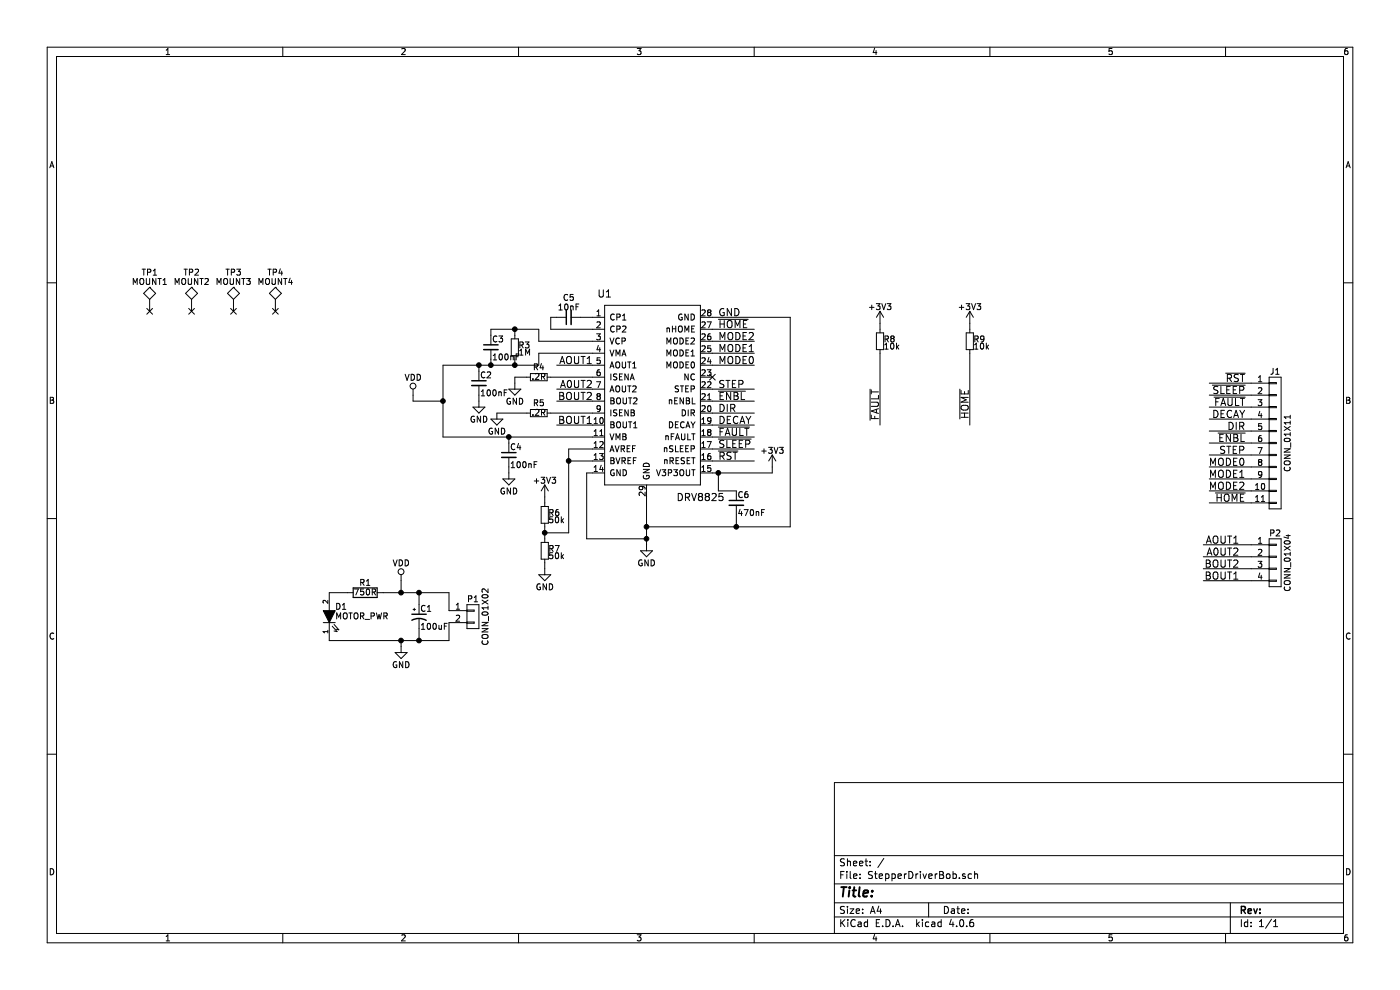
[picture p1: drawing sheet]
EESchema Schematic File Version 2
LIBS:StepperDriverBob-rescue
LIBS:power
LIBS:device
LIBS:transistors
LIBS:conn
LIBS:linear
LIBS:regul
LIBS:74xx
LIBS:cmos4000
LIBS:adc-dac
LIBS:memory
LIBS:xilinx
LIBS:microcontrollers
LIBS:dsp
LIBS:microchip
LIBS:analog_switches
LIBS:motorola
LIBS:texas
LIBS:intel
LIBS:audio
LIBS:interface
LIBS:digital-audio
LIBS:philips
LIBS:display
LIBS:cypress
LIBS:siliconi
LIBS:opto
LIBS:atmel
LIBS:contrib
LIBS:valves
LIBS:drv8825
LIBS:StepperDriverBob-cache
EELAYER 25 0
EELAYER END
$Descr A4 11693 8268
encoding utf-8
Sheet 1 1
Title ""
Date ""
Rev ""
Comp ""
Comment1 ""
Comment2 ""
Comment3 ""
Comment4 ""
$EndDescr
$Comp
L GND #PWR01
U 1 1
P 5400 4550
F 0 "#PWR01" H 5400 4300 50  0001 C CNN
F 1 "GND" H 5400 4400 50  0000 C CNN
F 2 "" H 5400 4550 50  0000 C CNN
F 3 "" H 5400 4550 50  0000 C CNN
	1    5400 4550
	1    0    0    -1  
$EndComp
$Comp
L CONN_01X02 P1
U 1 1
P 3950 5150
F 0 "P1" H 3950 5300 50  0000 C CNN
F 1 "CONN_01X02" V 4050 5150 50  0000 C CNN
F 2 "Pin_Headers:Pin_Header_Straight_1x02_Pitch2.54mm" H 3950 5150 50  0001 C CNN
F 3 "" H 3950 5150 50  0000 C CNN
	1    3950 5150
	1    0    0    -1  
$EndComp
$Comp
L CP1_Small C1
U 1 1
P 3500 5150
F 0 "C1" H 3510 5220 50  0000 L CNN
F 1 "100uF" H 3510 5070 50  0000 L CNN
F 2 "Capacitors_SMD:CP_Elec_10x10" H 3500 5150 50  0001 C CNN
F 3 "" H 3500 5150 50  0000 C CNN
	1    3500 5150
	1    0    0    -1  
$EndComp
$Comp
L C_Small C4
U 1 1
P 4250 3800
F 0 "C4" H 4260 3870 50  0000 L CNN
F 1 "100nF" H 4260 3720 50  0000 L CNN
F 2 "Capacitors_SMD:C_0603" H 4250 3800 50  0001 C CNN
F 3 "" H 4250 3800 50  0000 C CNN
	1    4250 3800
	1    0    0    -1  
$EndComp
$Comp
L LED-RESCUE-StepperDriverBob D1
U 1 1
P 2750 5150
F 0 "D1" V 2830 5100 50  0000 R CNN
F 1 "MOTOR_PWR" V 2750 5100 50  0000 R CNN
F 2 "LEDs:LED_0603" H 2750 5150 50  0001 C CNN
F 3 "" H 2750 5150 50  0000 C CNN
	1    2750 5150
	0    -1   -1   0   
$EndComp
$Comp
L GND #PWR02
U 1 1
P 3350 5400
F 0 "#PWR02" H 3350 5150 50  0001 C CNN
F 1 "GND" H 3350 5250 50  0000 C CNN
F 2 "" H 3350 5400 50  0000 C CNN
F 3 "" H 3350 5400 50  0000 C CNN
	1    3350 5400
	1    0    0    -1  
$EndComp
$Comp
L C_Small C6
U 1 1
P 6150 4200
F 0 "C6" H 6160 4270 50  0000 L CNN
F 1 "470nF" H 6160 4120 50  0000 L CNN
F 2 "Capacitors_SMD:C_0603" H 6150 4200 50  0001 C CNN
F 3 "" H 6150 4200 50  0000 C CNN
	1    6150 4200
	1    0    0    -1  
$EndComp
$Comp
L DRV8825-RESCUE-StepperDriverBob U1
U 1 1
P 5450 3300
F 0 "U1" H 5050 4150 60  0000 C CNN
F 1 "DRV8825" H 5850 2450 60  0000 C CNN
F 2 "Housings_SSOP:HTSSOP-28_4.4x9.7mm_Pitch0.65mm_ThermalPad" H 6350 4000 60  0001 C CNN
F 3 "" H 6350 4000 60  0001 C CNN
	1    5450 3300
	1    0    0    -1  
$EndComp
$Comp
L GND #PWR03
U 1 1
P 4550 4750
F 0 "#PWR03" H 4550 4500 50  0001 C CNN
F 1 "GND" H 4550 4600 50  0000 C CNN
F 2 "" H 4550 4750 50  0000 C CNN
F 3 "" H 4550 4750 50  0000 C CNN
	1    4550 4750
	1    0    0    -1  
$EndComp
$Comp
L R_Small R3
U 1 1
P 4300 2900
F 0 "R3" H 4330 2920 50  0000 L CNN
F 1 "1M" H 4330 2860 50  0000 L CNN
F 2 "Resistors_SMD:R_0603" H 4300 2900 50  0001 C CNN
F 3 "" H 4300 2900 50  0000 C CNN
	1    4300 2900
	1    0    0    -1  
$EndComp
$Comp
L C_Small C3
U 1 1
P 4100 2900
F 0 "C3" H 4110 2970 50  0000 L CNN
F 1 "100nF" H 4110 2820 50  0000 L CNN
F 2 "Capacitors_SMD:C_0603" H 4100 2900 50  0001 C CNN
F 3 "" H 4100 2900 50  0000 C CNN
	1    4100 2900
	1    0    0    -1  
$EndComp
$Comp
L C_Small C5
U 1 1
P 4750 2650
F 0 "C5" V 4910 2650 50  0000 C CNN
F 1 "10nF" V 4830 2650 50  0000 C CNN
F 2 "Capacitors_SMD:C_0603" H 4750 2650 50  0001 C CNN
F 3 "" H 4750 2650 50  0000 C CNN
	1    4750 2650
	0    -1   -1   0   
$EndComp
$Comp
L R_Small R4
U 1 1
P 4500 3150
F 0 "R4" V 4580 3150 50  0000 C CNN
F 1 ".2R" V 4500 3150 50  0000 C CNN
F 2 "Resistors_SMD:R_2010" H 4500 3150 50  0001 C CNN
F 3 "" H 4500 3150 50  0000 C CNN
	1    4500 3150
	0    -1   -1   0   
$EndComp
$Comp
L R_Small R5
U 1 1
P 4500 3450
F 0 "R5" V 4580 3450 50  0000 C CNN
F 1 ".2R" V 4500 3450 50  0000 C CNN
F 2 "Resistors_SMD:R_2010" H 4500 3450 50  0001 C CNN
F 3 "" H 4500 3450 50  0000 C CNN
	1    4500 3450
	0    -1   -1   0   
$EndComp
$Comp
L VDD #PWR04
U 1 1
P 3450 3300
F 0 "#PWR04" H 3450 3150 50  0001 C CNN
F 1 "VDD" H 3450 3450 50  0000 C CNN
F 2 "" H 3450 3300 50  0000 C CNN
F 3 "" H 3450 3300 50  0000 C CNN
	1    3450 3300
	1    0    0    -1  
$EndComp
$Comp
L VDD #PWR05
U 1 1
P 3350 4850
F 0 "#PWR05" H 3350 4700 50  0001 C CNN
F 1 "VDD" H 3350 5000 50  0000 C CNN
F 2 "" H 3350 4850 50  0000 C CNN
F 3 "" H 3350 4850 50  0000 C CNN
	1    3350 4850
	1    0    0    -1  
$EndComp
$Comp
L R_Small R6
U 1 1
P 4550 4300
F 0 "R6" H 4580 4320 50  0000 L CNN
F 1 "50k" H 4580 4260 50  0000 L CNN
F 2 "Pin_Headers:Pin_Header_Straight_1x02_Pitch2.54mm" H 4550 4300 50  0001 C CNN
F 3 "" H 4550 4300 50  0000 C CNN
	1    4550 4300
	1    0    0    -1  
$EndComp
$Comp
L R_Small R7
U 1 1
P 4550 4600
F 0 "R7" H 4580 4620 50  0000 L CNN
F 1 "50k" H 4580 4560 50  0000 L CNN
F 2 "Pin_Headers:Pin_Header_Straight_1x02_Pitch2.54mm" H 4550 4600 50  0001 C CNN
F 3 "" H 4550 4600 50  0000 C CNN
	1    4550 4600
	1    0    0    -1  
$EndComp
$Comp
L R_Small R9
U 1 1
P 8100 2850
F 0 "R9" H 8130 2870 50  0000 L CNN
F 1 "10k" H 8130 2810 50  0000 L CNN
F 2 "Resistors_SMD:R_0603" H 8100 2850 50  0001 C CNN
F 3 "" H 8100 2850 50  0000 C CNN
	1    8100 2850
	1    0    0    -1  
$EndComp
$Comp
L +3V3 #PWR06
U 1 1
P 8100 2700
F 0 "#PWR06" H 8100 2550 50  0001 C CNN
F 1 "+3V3" H 8100 2840 50  0000 C CNN
F 2 "" H 8100 2700 50  0000 C CNN
F 3 "" H 8100 2700 50  0000 C CNN
	1    8100 2700
	1    0    0    -1  
$EndComp
$Comp
L +3V3 #PWR07
U 1 1
P 7350 2700
F 0 "#PWR07" H 7350 2550 50  0001 C CNN
F 1 "+3V3" H 7350 2840 50  0000 C CNN
F 2 "" H 7350 2700 50  0000 C CNN
F 3 "" H 7350 2700 50  0000 C CNN
	1    7350 2700
	1    0    0    -1  
$EndComp
$Comp
L +3V3 #PWR08
U 1 1
P 6450 3900
F 0 "#PWR08" H 6450 3750 50  0001 C CNN
F 1 "+3V3" H 6450 4040 50  0000 C CNN
F 2 "" H 6450 3900 50  0000 C CNN
F 3 "" H 6450 3900 50  0000 C CNN
	1    6450 3900
	1    0    0    -1  
$EndComp
$Comp
L +3V3 #PWR09
U 1 1
P 4550 4150
F 0 "#PWR09" H 4550 4000 50  0001 C CNN
F 1 "+3V3" H 4550 4290 50  0000 C CNN
F 2 "" H 4550 4150 50  0000 C CNN
F 3 "" H 4550 4150 50  0000 C CNN
	1    4550 4150
	1    0    0    -1  
$EndComp
NoConn ~ 5950 3150
$Comp
L CONN_01X04 P2
U 1 1
P 10650 4700
F 0 "P2" H 10650 4950 50  0000 C CNN
F 1 "CONN_01X04" V 10750 4700 50  0000 C CNN
F 2 "Pin_Headers:Pin_Header_Straight_1x04_Pitch2.54mm" H 10650 4700 50  0001 C CNN
F 3 "" H 10650 4700 50  0000 C CNN
	1    10650 4700
	1    0    0    -1  
$EndComp
$Comp
L GND #PWR010
U 1 1
P 4150 3450
F 0 "#PWR010" H 4150 3200 50  0001 C CNN
F 1 "GND" H 4150 3300 50  0000 C CNN
F 2 "" H 4150 3450 50  0000 C CNN
F 3 "" H 4150 3450 50  0000 C CNN
	1    4150 3450
	1    0    0    -1  
$EndComp
$Comp
L GND #PWR011
U 1 1
P 4300 3200
F 0 "#PWR011" H 4300 2950 50  0001 C CNN
F 1 "GND" H 4300 3050 50  0000 C CNN
F 2 "" H 4300 3200 50  0000 C CNN
F 3 "" H 4300 3200 50  0000 C CNN
	1    4300 3200
	1    0    0    -1  
$EndComp
Text Label 6000 3850 0    60   ~ 0
~RST~
Text Label 6000 3750 0    60   ~ 0
~SLEEP~
Text Label 6000 3650 0    60   ~ 0
~FAULT~
Text Label 6000 3550 0    60   ~ 0
DECAY
Text Label 6000 3450 0    60   ~ 0
DIR
Text Label 6000 3350 0    60   ~ 0
~ENBL~
Text Label 6000 3250 0    60   ~ 0
STEP
Text Label 6000 3050 0    60   ~ 0
MODE0
Text Label 6000 2950 0    60   ~ 0
MODE1
Text Label 6000 2850 0    60   ~ 0
MODE2
Text Label 6000 2750 0    60   ~ 0
~HOME~
Text Label 6000 2650 0    60   ~ 0
GND
Text Label 4950 3050 2    60   ~ 0
AOUT1
Text Label 4950 3350 2    60   ~ 0
BOUT2
Text Label 4950 3550 2    60   ~ 0
BOUT1
Text Label 7350 3250 3    60   ~ 0
~FAULT~
Text Label 8100 3250 3    60   ~ 0
~HOME~
Text Label 10400 3200 2    60   ~ 0
~RST~
Text Label 10400 3300 2    60   ~ 0
~SLEEP~
Wire Wire Line
	4950 2750 4600 2750
Wire Wire Line
	4600 2650 4650 2650
Wire Wire Line
	5400 4150 5400 4550
Wire Wire Line
	4950 3950 4900 3950
Wire Wire Line
	4900 3950 4900 4500
Wire Wire Line
	4900 4500 5400 4500
Connection ~ 5400 4500
Wire Wire Line
	4650 3550 4950 3550
Wire Wire Line
	4600 3450 4950 3450
Wire Wire Line
	4650 3350 4950 3350
Wire Wire Line
	4650 3250 4950 3250
Wire Wire Line
	4600 3150 4950 3150
Wire Wire Line
	4650 3050 4950 3050
Wire Wire Line
	3700 3650 4950 3650
Wire Wire Line
	2750 4950 2900 4950
Wire Wire Line
	3750 4950 3750 5100
Connection ~ 3500 4950
Wire Wire Line
	3750 5350 3750 5200
Wire Wire Line
	2750 5350 3750 5350
Connection ~ 3500 5350
Connection ~ 3350 5350
Connection ~ 3350 4950
Wire Wire Line
	3200 4950 3750 4950
Wire Wire Line
	5950 2750 6300 2750
Wire Wire Line
	5950 2850 6300 2850
Wire Wire Line
	5950 2950 6300 2950
Wire Wire Line
	5950 3050 6300 3050
Wire Wire Line
	5950 3250 6300 3250
Wire Wire Line
	5950 3350 6300 3350
Wire Wire Line
	5950 3450 6300 3450
Wire Wire Line
	5950 3550 6300 3550
Wire Wire Line
	5950 3650 6300 3650
Wire Wire Line
	5950 3750 6300 3750
Wire Wire Line
	5950 3850 6300 3850
Wire Wire Line
	5950 3950 6450 3950
Connection ~ 6000 3950
Wire Wire Line
	6150 4300 6150 4400
Wire Wire Line
	5400 4400 6600 4400
Connection ~ 5400 4400
Wire Wire Line
	5950 2650 6600 2650
Wire Wire Line
	6600 2650 6600 4400
Connection ~ 6150 4400
Wire Wire Line
	6000 3950 6000 4100
Wire Wire Line
	6000 4100 6150 4100
Wire Wire Line
	4150 3450 4400 3450
Connection ~ 4750 3850
Wire Wire Line
	4850 2650 4950 2650
Wire Wire Line
	4600 2750 4600 2650
Wire Wire Line
	4950 2850 4500 2850
Wire Wire Line
	4500 2850 4500 2750
Wire Wire Line
	4500 2750 4100 2750
Wire Wire Line
	4100 2750 4100 2800
Wire Wire Line
	4300 2800 4300 2750
Connection ~ 4300 2750
Wire Wire Line
	4950 2950 4500 2950
Wire Wire Line
	4500 2950 4500 3050
Wire Wire Line
	4500 3050 3700 3050
Wire Wire Line
	4100 3050 4100 3000
Wire Wire Line
	4300 3050 4300 3000
Connection ~ 4300 3050
Wire Wire Line
	3700 3050 3700 3650
Connection ~ 4100 3050
Connection ~ 3700 3350
Wire Wire Line
	6450 3950 6450 3900
Wire Wire Line
	4550 4150 4550 4200
Wire Wire Line
	4550 4400 4550 4500
Wire Wire Line
	4550 4700 4550 4750
Wire Wire Line
	4750 4450 4550 4450
Connection ~ 4550 4450
Wire Wire Line
	3450 3350 3700 3350
Wire Wire Line
	7350 2750 7350 2700
Wire Wire Line
	7350 2950 7350 3550
Wire Wire Line
	8100 2750 8100 2700
Wire Wire Line
	8100 2950 8100 3550
Wire Wire Line
	10100 3300 10450 3300
Wire Wire Line
	10100 3400 10450 3400
Wire Wire Line
	10100 3500 10450 3500
Wire Wire Line
	10050 4550 10450 4550
Wire Wire Line
	10050 4650 10450 4650
Wire Wire Line
	3450 3300 3450 3350
Wire Wire Line
	4400 3150 4300 3150
Wire Wire Line
	4300 3150 4300 3200
Wire Wire Line
	10050 4750 10450 4750
Wire Wire Line
	10050 4850 10450 4850
Text Label 10400 3500 2    60   ~ 0
DECAY
Text Label 10400 3600 2    60   ~ 0
DIR
Text Label 10400 3700 2    60   ~ 0
~ENBL~
Wire Wire Line
	10100 3600 10450 3600
Wire Wire Line
	10100 3700 10450 3700
Wire Wire Line
	10100 3800 10450 3800
Text Label 10400 3800 2    60   ~ 0
STEP
Text Label 10400 3900 2    60   ~ 0
MODE0
Text Label 10400 4000 2    60   ~ 0
MODE1
Wire Wire Line
	10100 3900 10450 3900
Wire Wire Line
	10100 4000 10450 4000
Wire Wire Line
	10100 4100 10450 4100
Text Label 10400 4100 2    60   ~ 0
MODE2
Text Label 10350 4550 2    60   ~ 0
AOUT1
Text Label 10350 4650 2    60   ~ 0
A0UT2
Text Label 10350 4750 2    60   ~ 0
BOUT2
Text Label 10350 4850 2    60   ~ 0
BOUT1
Text Label 4950 3250 2    60   ~ 0
A0UT2
Wire Wire Line
	3350 4950 3350 4850
Wire Wire Line
	3350 5350 3350 5400
Wire Wire Line
	3500 5350 3500 5250
Wire Wire Line
	3500 5050 3500 4950
Wire Wire Line
	4950 3750 4750 3750
Wire Wire Line
	4750 3750 4750 4450
Wire Wire Line
	4750 3850 4950 3850
Wire Wire Line
	4250 3650 4250 3700
Connection ~ 4250 3650
$Comp
L GND #PWR012
U 1 1
P 4250 3950
F 0 "#PWR012" H 4250 3700 50  0001 C CNN
F 1 "GND" H 4250 3800 50  0000 C CNN
F 2 "" H 4250 3950 50  0001 C CNN
F 3 "" H 4250 3950 50  0001 C CNN
	1    4250 3950
	1    0    0    -1  
$EndComp
Wire Wire Line
	4250 3900 4250 3950
$Comp
L C_Small C2
U 1 1
P 4000 3200
F 0 "C2" H 4010 3270 50  0000 L CNN
F 1 "100nF" H 4010 3120 50  0000 L CNN
F 2 "Capacitors_SMD:C_0603" H 4000 3200 50  0001 C CNN
F 3 "" H 4000 3200 50  0000 C CNN
	1    4000 3200
	1    0    0    -1  
$EndComp
Wire Wire Line
	4000 3050 4000 3100
Connection ~ 4000 3050
$Comp
L GND #PWR013
U 1 1
P 4000 3350
F 0 "#PWR013" H 4000 3100 50  0001 C CNN
F 1 "GND" H 4000 3200 50  0000 C CNN
F 2 "" H 4000 3350 50  0001 C CNN
F 3 "" H 4000 3350 50  0001 C CNN
	1    4000 3350
	1    0    0    -1  
$EndComp
Wire Wire Line
	4000 3300 4000 3350
Wire Wire Line
	10450 3200 10100 3200
Wire Wire Line
	10450 4200 10100 4200
Text Label 10400 4200 2    60   ~ 0
~HOME~
Text Label 10400 3400 2    60   ~ 0
~FAULT~
$Comp
L CONN_01X11 J1
U 1 1
P 10650 3700
F 0 "J1" H 10650 4300 50  0000 C CNN
F 1 "CONN_01X11" V 10750 3700 50  0000 C CNN
F 2 "Pin_Headers:Pin_Header_Straight_1x11_Pitch2.54mm" H 10650 3700 50  0001 C CNN
F 3 "" H 10650 3700 50  0001 C CNN
	1    10650 3700
	1    0    0    -1  
$EndComp
$Comp
L TEST TP1
U 1 1
P 1250 2600
F 0 "TP1" H 1250 2900 50  0000 C BNN
F 1 "MOUNT1" H 1250 2850 50  0000 C CNN
F 2 "Mounting_Holes:MountingHole_3.2mm_M3_Pad" H 1250 2600 50  0001 C CNN
F 3 "" H 1250 2600 50  0001 C CNN
	1    1250 2600
	1    0    0    -1  
$EndComp
$Comp
L TEST TP2
U 1 1
P 1600 2600
F 0 "TP2" H 1600 2900 50  0000 C BNN
F 1 "MOUNT2" H 1600 2850 50  0000 C CNN
F 2 "Mounting_Holes:MountingHole_3.2mm_M3_Pad" H 1600 2600 50  0001 C CNN
F 3 "" H 1600 2600 50  0001 C CNN
	1    1600 2600
	1    0    0    -1  
$EndComp
$Comp
L TEST TP3
U 1 1
P 1950 2600
F 0 "TP3" H 1950 2900 50  0000 C BNN
F 1 "MOUNT3" H 1950 2850 50  0000 C CNN
F 2 "Mounting_Holes:MountingHole_3.2mm_M3_Pad" H 1950 2600 50  0001 C CNN
F 3 "" H 1950 2600 50  0001 C CNN
	1    1950 2600
	1    0    0    -1  
$EndComp
$Comp
L TEST TP4
U 1 1
P 2300 2600
F 0 "TP4" H 2300 2900 50  0000 C BNN
F 1 "MOUNT4" H 2300 2850 50  0000 C CNN
F 2 "Mounting_Holes:MountingHole_3.2mm_M3_Pad" H 2300 2600 50  0001 C CNN
F 3 "" H 2300 2600 50  0001 C CNN
	1    2300 2600
	1    0    0    -1  
$EndComp
NoConn ~ 1250 2600
NoConn ~ 1600 2600
NoConn ~ 1950 2600
NoConn ~ 2300 2600
$Comp
L R R1
U 1 1
P 3050 4950
F 0 "R1" V 3130 4950 50  0000 C CNN
F 1 "750R" V 3050 4950 50  0000 C CNN
F 2 "Resistors_SMD:R_0603" V 2980 4950 50  0001 C CNN
F 3 "" H 3050 4950 50  0000 C CNN
	1    3050 4950
	0    -1   -1   0   
$EndComp
$Comp
L R_Small R8
U 1 1
P 7350 2850
F 0 "R8" H 7380 2870 50  0000 L CNN
F 1 "10k" H 7380 2810 50  0000 L CNN
F 2 "Resistors_SMD:R_0603" H 7350 2850 50  0001 C CNN
F 3 "" H 7350 2850 50  0000 C CNN
	1    7350 2850
	1    0    0    -1  
$EndComp
$EndSCHEMATC
